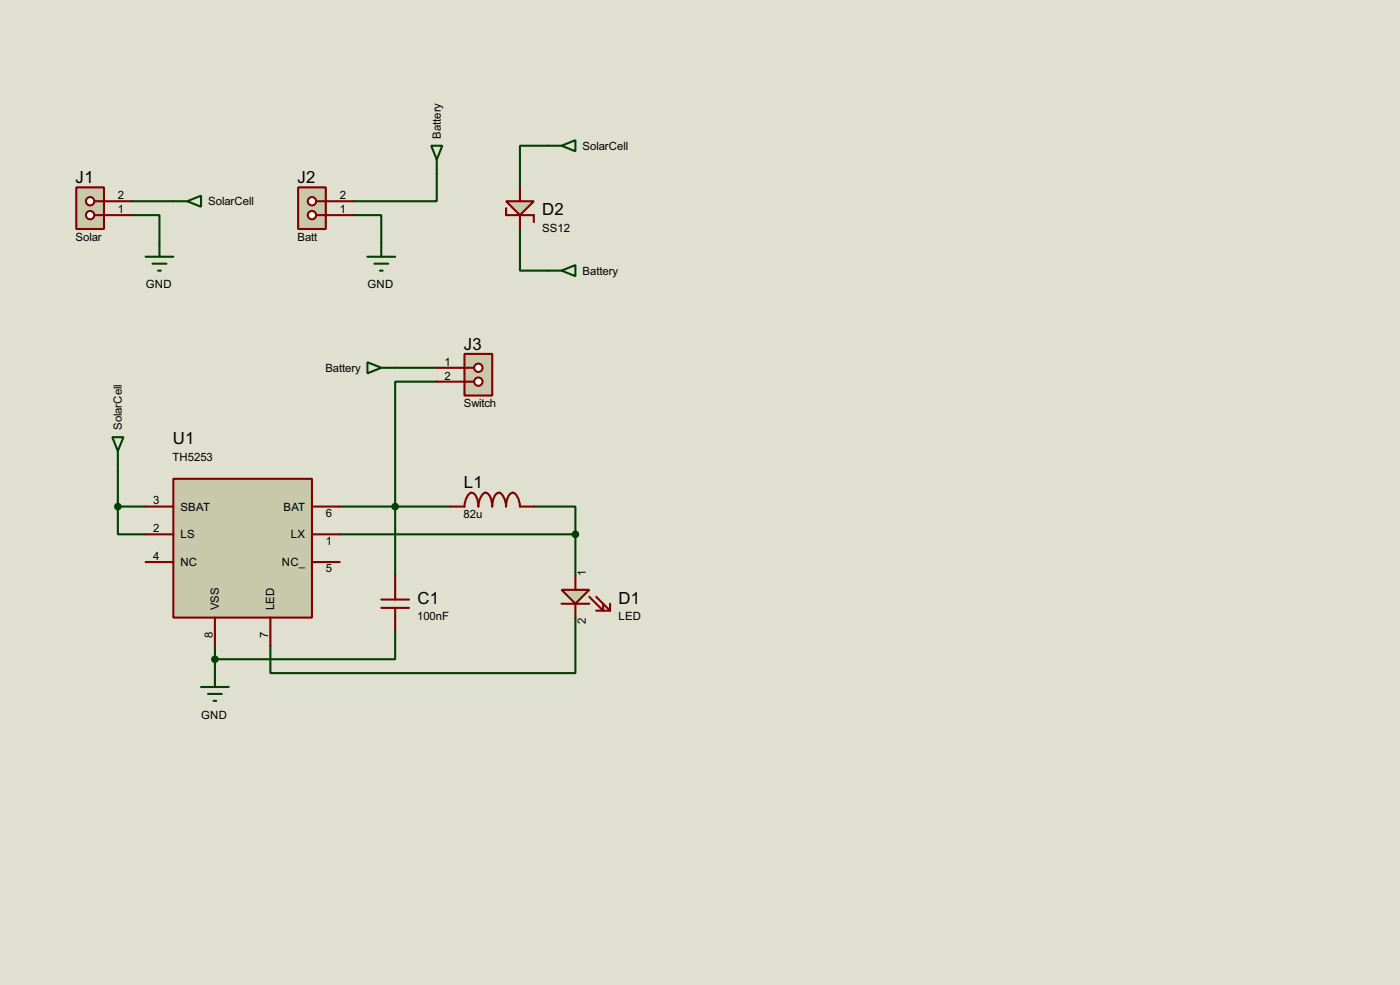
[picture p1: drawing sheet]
<svg xmlns="http://www.w3.org/2000/svg" width="256mm" height="180mm" viewBox="0 0 256 180" stroke-linecap="round" stroke-linejoin="round" font-family="sans-serif">
<path d="M0 0h256.5v180.3h-256.5z" fill="#e0e0d0"/>
<g fill="none" stroke="#004000" stroke-width=".38">
<path d="M24.1 39.4h5.1v5M24.1 36.8h7.6M64.8 39.4h5v5M80 31.7v5.1h-15.2M100.3 26.7h-5.1v7.6M95.2 41.9v7.6h5.1M72.4 67.3h7.6M80 69.8h-7.6v35.6M21.6 92.7v5.1h5.1M21.6 92.7h5.1M21.6 85.1v7.6M62.2 92.7h20.3"/>
<path d="M62.2 97.8h43.2M97.8 92.7h7.6v5.1M105.4 97.8v7.6M39.4 118.1v5.1M72.4 115.6v5h-33M105.4 113v10.2h-55.9v-5.1"/>
</g>
<path d="M31.7 87.6h25.4v25.4h-25.4z" fill="#c8c8aa" stroke="#800000" stroke-width=".38"/>
<path d="M26.7 92.7h5M26.7 97.8h5M57.1 92.7h5.1M57.1 97.8h5.1M26.7 102.9h5M39.4 113v5.1M49.5 113v5.1M57.1 102.9h5.1" fill="none" stroke="#800000" stroke-width=".38"/>
<path d="M14 34.3h5v7.6h-5z" fill="#c8c8aa" stroke="#800000" stroke-width=".38"/>
<path d="M17.3 39.4h1.7" fill="none" stroke="#800000" stroke-width=".38"/>
<circle cx="16.5" cy="39.4" r=".76" fill="#feffff" stroke="#800000" stroke-width=".38"/>
<path d="M17.3 36.8h1.7" fill="none" stroke="#800000" stroke-width=".38"/>
<circle cx="16.5" cy="36.8" r=".76" fill="#feffff" stroke="#800000" stroke-width=".38"/>
<path d="M19 39.4h5.1M19 36.8h5.1" fill="none" stroke="#800000" stroke-width=".38"/>
<path d="M31.7 36.8h2.6M34.3 36.8l2.5-1v2zM26.7 47h5M27.9 48.3h2.6M29 49.5h.5M29.2 44.4v2.6M20.6 80h2l-1 2.5zM21.6 82.5v2.6M36.8 125.7h5.1M38.1 127h2.5M39.1 128.3h.5M39.4 123.2v2.5" fill="none" stroke="#004000" stroke-width=".38"/>
<circle cx="21.6" cy="92.7" r=".51" fill="#004000" stroke="#004000" stroke-width=".38"/>
<path d="M54.6 34.3h5.1v7.6h-5.1z" fill="#c8c8aa" stroke="#800000" stroke-width=".38"/>
<path d="M57.9 39.4h1.8" fill="none" stroke="#800000" stroke-width=".38"/>
<circle cx="57.1" cy="39.4" r=".76" fill="#feffff" stroke="#800000" stroke-width=".38"/>
<path d="M57.9 36.8h1.8" fill="none" stroke="#800000" stroke-width=".38"/>
<circle cx="57.1" cy="36.8" r=".76" fill="#feffff" stroke="#800000" stroke-width=".38"/>
<path d="M59.7 39.4h5.1M59.7 36.8h5.1M82.5 92.7h2.6a2.69 2.69 0 0 1 1.3-2.5 1.49 1.49 0 0 1 1.1 1.3l.1 1.2a2.69 2.69 0 0 1 1.3-2.5 1.49 1.49 0 0 1 1.1 1.3l.2 1.2a3.2 3.2 0 0 1 .9-2.4 .88 .88 0 0 1 1.2 .7l.4 1.1v.6a3.2 3.2 0 0 1 .9-2.4 .88 .88 0 0 1 1.2 .7l.4 1.1v.6h2.6" fill="none" stroke="#800000" stroke-width=".38"/>
<path d="M79 26.7h2l-1 2.5zM80 29.2v2.5M67.3 47h5.1M68.6 48.3h2.5M69.6 49.5h.5M69.8 44.4v2.6M67.3 66.3l2.5 1-2.5 1zM69.8 67.3h2.6" fill="none" stroke="#004000" stroke-width=".38"/>
<circle cx="105.4" cy="97.8" r=".51" fill="#004000" stroke="#004000" stroke-width=".38"/>
<path d="M92.7 36.8h5.1l-2.6 2.6z" fill="#c8c8aa" stroke="#800000" stroke-width=".38"/>
<path d="M92.7 38.1v1.3h5.1v1.2M95.2 34.3v2.5M95.2 39.4v2.5" fill="none" stroke="#800000" stroke-width=".38"/>
<path d="M100.3 26.7h2.6M102.9 26.7l2.5-1v2zM100.3 49.5h2.6M102.9 49.5l2.5-1v2z" fill="none" stroke="#004000" stroke-width=".38"/>
<path d="M85.1 64.8h5.1v7.6h-5.1z" fill="#c8c8aa" stroke="#800000" stroke-width=".38"/>
<path d="M85.1 67.3h1.8" fill="none" stroke="#800000" stroke-width=".38"/>
<circle cx="87.6" cy="67.3" r=".76" fill="#feffff" stroke="#800000" stroke-width=".38"/>
<path d="M85.1 69.8h1.8" fill="none" stroke="#800000" stroke-width=".38"/>
<circle cx="87.6" cy="69.9" r=".76" fill="#feffff" stroke="#800000" stroke-width=".38"/>
<path d="M80 67.3h5.1M80 69.8h5.1M69.8 111.3h5.1M69.8 109.7h5.1M72.4 105.4v4.3M72.4 111.3v4.3" fill="none" stroke="#800000" stroke-width=".38"/>
<g fill="#004000" stroke="#004000" stroke-width=".38">
<circle cx="72.4" cy="92.7" r=".51"/>
<circle cx="39.4" cy="120.6" r=".51"/>
</g>
<path d="M102.9 107.9h5l-2.5 2.6z" fill="#c8c8aa" stroke="#800000" stroke-width=".38"/>
<path d="M102.9 110.5h5M105.4 105.4v2.5M105.4 110.5v2.5M107.9 109.2l2.6 2.6v-1.3M109.2 109.2l2.6 2.6M109.2 111.8h2.6M111.8 110.5v1.3" fill="none" stroke="#800000" stroke-width=".38"/>
<g font-size="3.4">
<text x="13.9" y="33.5">J1</text>
<text x="54.5" y="33.5">J2</text>
<text x="99.3" y="39.4">D2</text>
<text x="85" y="64">J3</text>
<text x="31.6" y="81.3">U1</text>
<text x="85" y="89.4">L1</text>
<text x="76.5" y="110.5">C1</text>
<text x="113.3" y="110.5">D1</text>
</g>
<g font-size="2.3">
<text x="80.7" y="25.4" transform="rotate(-90 80.7 25.4)">Battery</text>
<text x="106.7" y="27.4">SolarCell</text>
<text x="21.6" y="39">1</text>
<text x="21.6" y="36.4">2</text>
<text x="38.1" y="37.5">SolarCell</text>
<text x="62.2" y="39">1</text>
<text x="62.2" y="36.4">2</text>
<text x="13.8" y="44">Solar</text>
<text x="54.5" y="44">Batt</text>
<text x="99.3" y="42.4">SS12</text>
<text x="26.7" y="52.8">GND</text>
<text x="67.3" y="52.8">GND</text>
<text x="106.7" y="50.2">Battery</text>
<text x="59.6" y="68">Battery</text>
<text x="81.4" y="66.9">1</text>
<text x="81.4" y="69.5">2</text>
<text x="85" y="74.5">Switch</text>
<text x="22.3" y="78.7" transform="rotate(-90 22.3 78.7)">SolarCell</text>
<text x="31.6" y="84.3">TH5253</text>
<text x="28.1" y="92.3">3</text>
<text x="33.1" y="93.4">SBAT</text>
<text x="51.9" y="93.4">BAT</text>
<text x="59.7" y="94.6">6</text>
<text x="84.9" y="94.8">82u</text>
<text x="28.1" y="97.4">2</text>
<text x="33.1" y="98.5">LS</text>
<text x="53.3" y="98.5">LX</text>
<text x="59.7" y="99.7">1</text>
<text x="28.1" y="102.5">4</text>
<text x="33.1" y="103.6">NC</text>
<text x="51.6" y="103.6">NC_</text>
<text x="59.7" y="104.8">5</text>
<text x="107.3" y="105.4" transform="rotate(-90 107.3 105.4)">1</text>
<text x="40.1" y="111.7" transform="rotate(-90 40.1 111.7)">VSS</text>
<text x="50.2" y="111.7" transform="rotate(-90 50.2 111.7)">LED</text>
<text x="76.4" y="113.5">100nF</text>
<text x="113.3" y="113.5">LED</text>
<text x="39" y="116.7" transform="rotate(-90 39 116.7)">8</text>
<text x="49.1" y="116.7" transform="rotate(-90 49.1 116.7)">7</text>
<text x="107.3" y="114.2" transform="rotate(-90 107.3 114.2)">2</text>
<text x="36.9" y="131.5">GND</text>
</g>
</svg>
